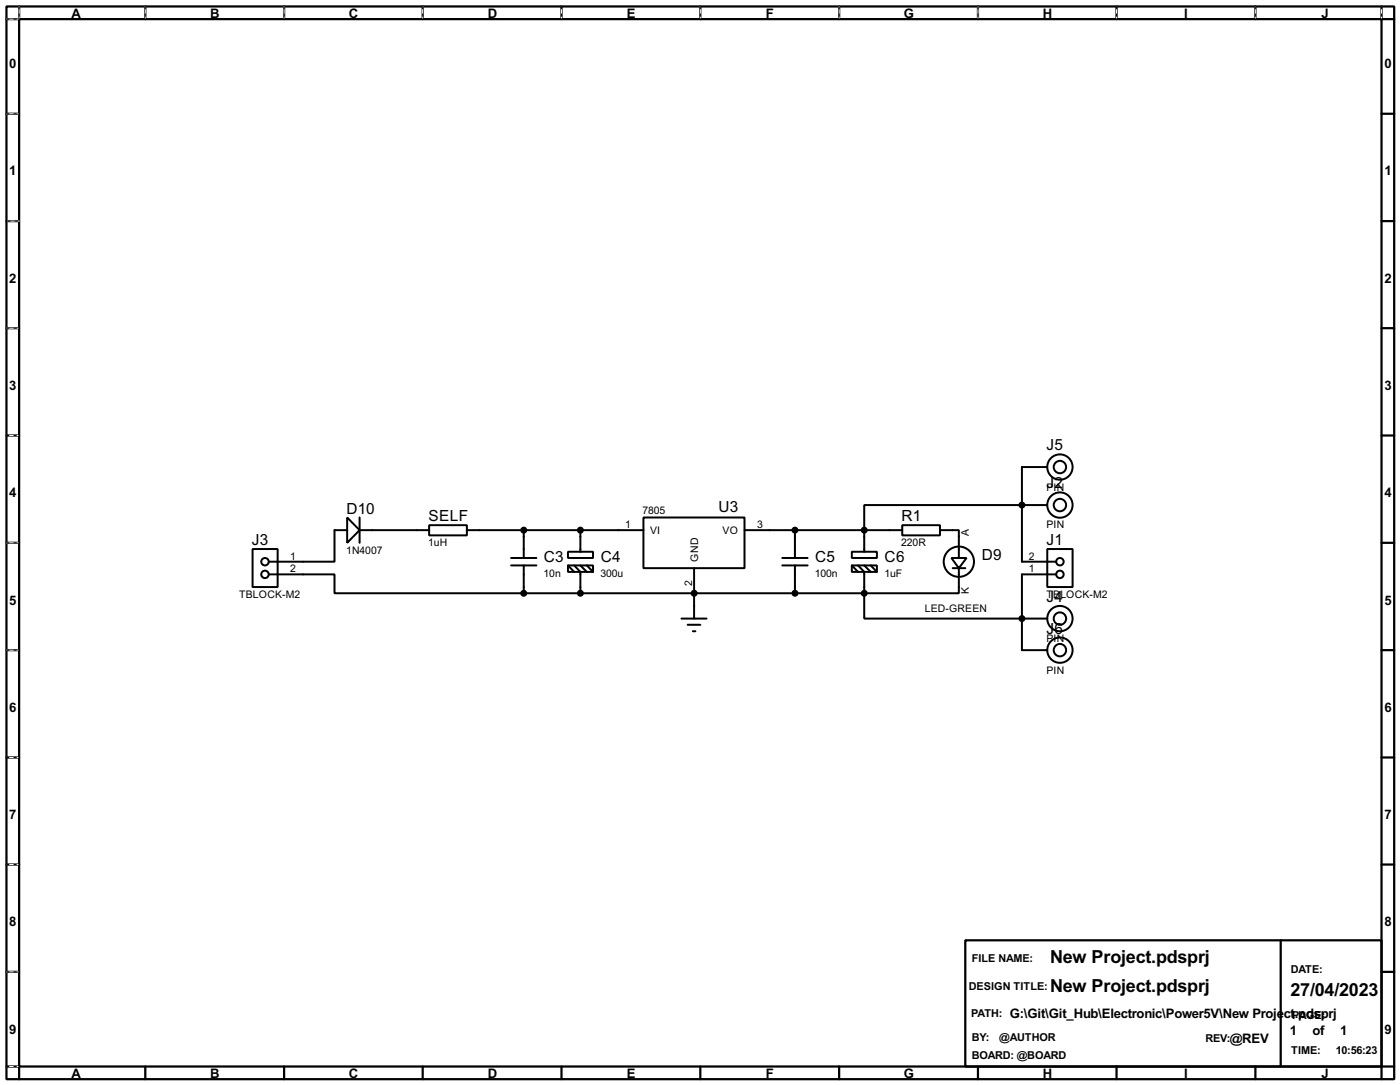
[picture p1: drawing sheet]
<svg xmlns="http://www.w3.org/2000/svg" width="282mm" height="218mm" viewBox="0 0 282 218" stroke-linecap="round" stroke-linejoin="round" font-family="sans-serif">
<g fill="none" stroke="#000" stroke-width=".45">
<path d="M1.3 1.3h279.4v215.9h-279.4zM3.9 3.9h274.3v210.8h-274.3zM3.9 1.3v2.6h-2.6M29.3 1.3v2.6M57.2 1.3v2.6M85.1 1.3v2.6M113.1 1.3v2.6M141 1.3v2.6M169 1.3v2.6M196.9 1.3v2.6M224.8 1.3v2.6M252.8 1.3v2.6"/>
<path d="M278.2 1.3v2.6h2.5M1.3 22.9h2.6M278.2 22.9h2.5M1.3 44.5h2.6M278.2 44.5h2.5M1.3 66.1h2.6M278.2 66.1h2.5M1.3 87.7h2.6M278.2 87.7h2.5M1.3 109.3h2.6M278.2 109.3h2.5M1.3 130.9h2.6"/>
<path d="M278.2 130.9h2.5M1.3 152.5h2.6M278.2 152.5h2.5M1.3 174h2.6M278.2 174h2.5M1.3 195.6h2.6M194.4 189.3h83.8v25.4h-83.8zM257.9 189.3v25.4M278.2 195.6h2.5M1.3 214.7h2.6v2.5M29.3 214.7v2.5M57.2 214.7v2.5"/>
<path d="M85.1 214.7v2.5M113.1 214.7v2.5M141 214.7v2.5M169 214.7v2.5M196.9 214.7v2.5M224.8 214.7v2.5M252.8 214.7v2.5M280.7 214.7h-2.5v2.5"/>
</g>
<g fill="none" stroke="#fff" stroke-width=".2">
<path d="M1.3 3.9h2.3M3.9 1.3v2.3M29.3 1.3v2.3M57.2 1.3v2.3M85.1 1.3v2.3M113.1 1.3v2.3M141 1.3v2.3M169 1.3v2.3M196.9 1.3v2.3M224.8 1.3v2.3M252.8 1.3v2.3M278.2 1.3v2.3"/>
<path d="M1.3 22.9h2.3M1.6 44.5h2.3M1.3 66.1h2.3M1.3 87.7h2.3M1.3 109.3h2.3M1.3 130.9h2.3M1.3 152.5h2.3M1.3 174h2.3M1.3 195.6h2.3M1.3 214.7h2.3"/>
</g>
<g fill="none" stroke="#000" stroke-width=".2" stroke-dasharray=".5 1">
<path d="M1.3 3.9h2.3M3.9 1.3v2.3M29.3 1.3v2.3M57.2 1.3v2.3M85.1 1.3v2.3M113.1 1.3v2.3M141 1.3v2.3M169 1.3v2.3M196.9 1.3v2.3M224.8 1.3v2.3M252.8 1.3v2.3M278.2 1.3v2.3"/>
<path d="M1.3 22.9h2.3M1.6 44.5h2.3M1.3 66.1h2.3M1.3 87.7h2.3M1.3 109.3h2.3M1.3 130.9h2.3M1.3 152.5h2.3M1.3 174h2.3M1.3 195.6h2.3M1.3 214.7h2.3"/>
</g>
<g fill="none" stroke="#000" stroke-width=".4">
<path d="M210.9 94h-5.1v19.1h6.9M50.9 110.5h5v7.7h-5zM54.2 115.6h13.2v3.8h38.1M69.9 104.2l2.5 2.5-2.5 2.6zM69.9 106.7h-2.5v6.4h-13.2M72.4 106.7h14M72.4 104.2v5.1M86.4 105.7h7.6v2.1h-7.6zM94 106.7h35.6M102.9 113.8h5.1M102.9 112.3h5.1M105.5 119.4h68.5"/>
<path d="M105.5 106.7v5.6M105.5 113.8v5.6M114.4 111.1h5v1.2h-5zM114.4 113.8h5v1.3h-5zM114.4 113.8l1.2 1.3M115.6 113.8l1.3 1.3v4.3M116.9 106.7v4.4M116.9 113.8l1.3 1.3M118.2 113.8l1.2 1.3M129.6 104.2h20.3v10.2h-20.3zM139.8 114.4v10.1M149.9 106.7h31.8"/>
<path d="M157.5 113.8h5.1M157.5 112.3h5.1M160.1 106.7v5.6M160.1 113.8v5.6M171.5 111.1h5.1v1.2h-5.1zM171.5 113.8h5.1v1.3h-5.1zM171.5 113.8l1.3 1.3M172.8 113.8l1.2 1.3v4.3M174 119.4v5.1h36.9M174 113.8l1.3 1.3M175.3 113.8l1.3 1.3M181.7 105.7h7.6v2.1h-7.6z"/>
<path d="M189.3 106.7h3.8v5.6M191.6 112.3h3l-1.5 2.1zM191.8 114.4h2.6M193.1 114.4v5h-19.1M210.9 110.5h5.1v7.7h-5.1zM210.9 101.7h-36.9v9.4M212.7 115.6h-6.9v15.3h5.1M137.2 124.5h5.1M138.5 125.8h2.5M139.5 127.1h.5"/>
<circle cx="213.4" cy="94" r="2.55"/>
<circle cx="213.4" cy="94" r="1.25"/>
<circle cx="53.3" cy="113.1" r=".75"/>
<circle cx="53.3" cy="115.6" r=".75"/>
<circle cx="193" cy="113.1" r="3.1"/>
<circle cx="213.4" cy="101.7" r="2.55"/>
<circle cx="213.4" cy="101.7" r="1.25"/>
<circle cx="213.4" cy="113.1" r=".75"/>
<circle cx="213.4" cy="115.6" r=".75"/>
<circle cx="213.4" cy="130.9" r="2.55"/>
<circle cx="213.4" cy="124.5" r="2.55"/>
<circle cx="213.4" cy="124.5" r="1.25"/>
<circle cx="213.4" cy="130.9" r="1.25"/>
</g>
<g fill="#000">
<circle cx="139.8" cy="119.4" r=".2"/>
<circle cx="205.8" cy="101.7" r=".2"/>
<circle cx="205.8" cy="124.5" r=".2"/>
</g>
<g fill="#000" stroke="#000" stroke-width=".4">
<circle cx="105.4" cy="119.4" r=".5"/>
<circle cx="105.4" cy="106.7" r=".5"/>
<circle cx="116.8" cy="119.4" r=".5"/>
<circle cx="116.8" cy="106.7" r=".5"/>
<circle cx="139.7" cy="119.4" r=".5"/>
<circle cx="160" cy="106.7" r=".5"/>
<circle cx="160" cy="119.4" r=".5"/>
<circle cx="174" cy="119.4" r=".5"/>
<circle cx="174" cy="106.7" r=".5"/>
<circle cx="205.7" cy="101.7" r=".5"/>
<circle cx="205.7" cy="124.5" r=".5"/>
</g>
<g font-size="4.1">
<text x="211.4" y="193.9">New Project.pdsprj</text>
<text x="211.4" y="199.8">New Project.pdsprj</text>
<text x="259.9" y="200.5">27/04/2023</text>
</g>
<g font-size="3.5">
<text x="210.7" y="90.7">J5</text>
<text x="210.7" y="98.3">J2</text>
<text x="69.8" y="103.4">D10</text>
<text x="86.3" y="104.9">SELF</text>
<text x="144.7" y="103.1">U3</text>
<text x="181.5" y="104.9">R1</text>
<text x="50.7" y="109.7">J3</text>
<text x="109.5" y="113.2">C3</text>
<text x="121" y="113.2">C4</text>
<text x="164.1" y="113.2">C5</text>
<text x="178.1" y="113.2">C6</text>
<text x="197.7" y="112.7">D9</text>
<text x="210.7" y="109.7">J1</text>
<text x="210.7" y="121.2">J4</text>
<text x="210.7" y="127.5">J6</text>
</g>
<g font-size="3">
<text x="14.4" y="3.5">A</text>
<text x="42.3" y="3.5">B</text>
<text x="70.2" y="3.5">C</text>
<text x="98.2" y="3.5">D</text>
<text x="126.2" y="3.5">E</text>
<text x="154.2" y="3.5">F</text>
<text x="181.9" y="3.5">G</text>
<text x="209.9" y="3.5">H</text>
<text x="238.4" y="3.5">I</text>
<text x="266" y="3.5">J</text>
<text x="1.9" y="13.8">0</text>
<text x="278.8" y="13.8">0</text>
<text x="1.9" y="35.3">1</text>
<text x="278.8" y="35.3">1</text>
<text x="1.9" y="56.9">2</text>
<text x="278.8" y="56.9">2</text>
<text x="1.9" y="78.5">3</text>
<text x="278.8" y="78.5">3</text>
<text x="1.9" y="100.1">4</text>
<text x="278.8" y="100.1">4</text>
<text x="1.9" y="121.7">5</text>
<text x="278.8" y="121.7">5</text>
<text x="1.9" y="143.3">6</text>
<text x="278.8" y="143.3">6</text>
<text x="1.9" y="164.9">7</text>
<text x="278.8" y="164.9">7</text>
<text x="1.9" y="186.5">8</text>
<text x="278.8" y="186.5">8</text>
<text x="1.9" y="208.1">9</text>
<text x="203.3" y="204.8">G:\Git\Git_Hub\Electronic\Power5V\New Proje</text>
<text x="247.6" y="209.9">@REV</text>
<text x="258.5" y="204.8">ct.pdsprj</text>
<text x="259.7" y="208.4">1</text>
<text x="264.3" y="208.4">of</text>
<text x="269.9" y="208.4">1</text>
<text x="278.8" y="208.1">9</text>
<text x="14.4" y="217">A</text>
<text x="42.3" y="217">B</text>
<text x="70.2" y="217">C</text>
<text x="98.2" y="217">D</text>
<text x="126.2" y="217">E</text>
<text x="154.2" y="217">F</text>
<text x="181.9" y="217">G</text>
<text x="209.9" y="217">H</text>
<text x="238.4" y="217">I</text>
<text x="266" y="217">J</text>
</g>
<g font-size="2.5">
<text x="195.6" y="193.7">FILE NAME:</text>
<text x="259.9" y="195.8">DATE:</text>
<text x="195.1" y="199.3">DESIGN TITLE:</text>
<text x="195.5" y="204.6">PATH:</text>
<text x="195.6" y="209.5">BY:</text>
<text x="201.2" y="209.5">@AUTHOR</text>
<text x="242.7" y="209.7">REV:</text>
<text x="260.2" y="205.2">PAGE:</text>
<text x="195.6" y="213.1">BOARD: @BOARD</text>
<text x="259.9" y="212.2">TIME:</text>
<text x="269" y="212.2">10:56:23</text>
</g>
<g font-size="2.4">
<text x="210.7" y="98.8">PIN</text>
<text x="125.9" y="106.3">1</text>
<text x="129.4" y="103.5">7805</text>
<text x="130.9" y="107.5">VI</text>
<text x="145.5" y="107.5">VO</text>
<text x="152.5" y="106.3">3</text>
<text x="195.1" y="108" transform="rotate(-90 195.1 108)">A</text>
<text x="210.7" y="106.4">PIN</text>
<text x="58.5" y="112.7">1</text>
<text x="69.7" y="111.5">1N4007</text>
<text x="86.2" y="110">1uH</text>
<text x="140.6" y="113" transform="rotate(-90 140.6 113)">GND</text>
<text x="181.5" y="110">220R</text>
<text x="207.2" y="112.7">2</text>
<text x="58.5" y="115.2">2</text>
<text x="109.5" y="116.2">10n</text>
<text x="120.9" y="116.2">300u</text>
<text x="139.4" y="118" transform="rotate(-90 139.4 118)">2</text>
<text x="164.1" y="116.2">100n</text>
<text x="178.1" y="116.2">1uF</text>
<text x="195.1" y="119.6" transform="rotate(-90 195.1 119.6)">K</text>
<text x="207.2" y="115.2">1</text>
<text x="48.1" y="120.4">TBLOCK-M2</text>
<text x="186.2" y="123.3">LED-GREEN</text>
<text x="210.7" y="120.4">TBLOCK-M2</text>
<text x="210.7" y="129.3">PIN</text>
<text x="210.7" y="135.6">PIN</text>
</g>
</svg>
